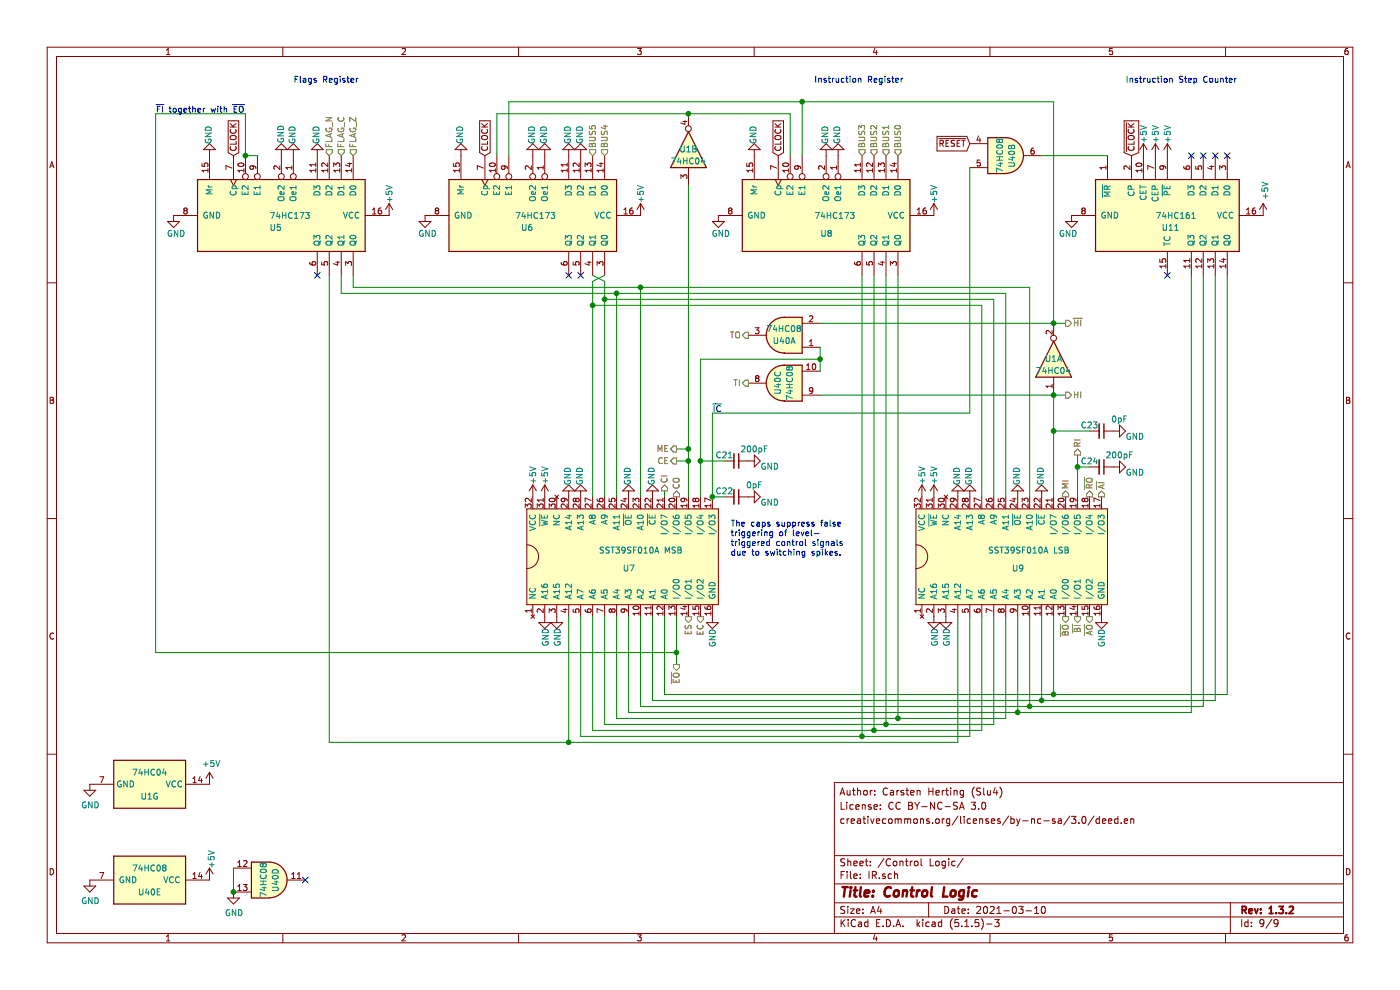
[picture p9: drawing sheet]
EESchema Schematic File Version 4
EELAYER 30 0
EELAYER END
$Descr A4 11693 8268
encoding utf-8
Sheet 9 9
Title "Control Logic"
Date "2021-03-10"
Rev "1.3.2"
Comp ""
Comment1 ""
Comment2 "creativecommons.org/licenses/by-nc-sa/3.0/deed.en"
Comment3 "License: CC BY-NC-SA 3.0"
Comment4 "Author: Carsten Herting (Slu4)"
$EndDescr
Text HLabel 7500 1300 1    50   Input ~ 0
BUS0
Text HLabel 7400 1300 1    50   Input ~ 0
BUS1
Text HLabel 7300 1300 1    50   Input ~ 0
BUS2
Text HLabel 7200 1300 1    50   Input ~ 0
BUS3
Text HLabel 5050 1300 1    50   Input ~ 0
BUS4
Text HLabel 4950 1300 1    50   Input ~ 0
BUS5
Text HLabel 5650 4150 1    50   Output ~ 0
CO
Text HLabel 5550 4100 1    50   Output ~ 0
CI
Text HLabel 8900 3300 2    50   Output ~ 0
HI
Text HLabel 9200 4150 1    50   Output ~ 0
~AI
Text HLabel 9100 5150 3    50   Output ~ 0
~AO
Text HLabel 9000 5150 3    50   Output ~ 0
~BI
Text HLabel 8900 5150 3    50   Output ~ 0
~BO
Text HLabel 8900 4150 1    50   Output ~ 0
MI
Text HLabel 5650 5550 3    50   Output ~ 0
~EO
Text HLabel 5750 5150 3    50   Output ~ 0
ES
Text HLabel 5850 5150 3    50   Output ~ 0
EC
Text HLabel 9000 3800 1    50   Output ~ 0
RI
Text HLabel 9100 4150 1    50   Output ~ 0
~RO
Text HLabel 2850 1300 1    50   Input ~ 0
FLAG_C
Text HLabel 2750 1300 1    50   Input ~ 0
FLAG_N
Text HLabel 2950 1300 1    50   Input ~ 0
FLAG_Z
$Comp
L power:GND #PWR?
U 1 1
P 3550 1800
AR Path="/5EC573DA/5F96FA36" Ref="#PWR?"  Part="1" 
AR Path="/5EC57429/5F96FA36" Ref="#PWR030"  Part="1" 
F 0 "#PWR030" H 3550 1550 50  0001 C CNN
F 1 "GND" H 3650 1650 50  0000 R CNN
F 2 "" H 3550 1800 50  0001 C CNN
F 3 "" H 3550 1800 50  0001 C CNN
	1    3550 1800
	1    0    0    -1  
$EndComp
$Comp
L power:+5V #PWR?
U 1 1
P 5350 1800
AR Path="/5EC573DA/5F96FA3C" Ref="#PWR?"  Part="1" 
AR Path="/5EC57429/5F96FA3C" Ref="#PWR039"  Part="1" 
F 0 "#PWR039" H 5350 1650 50  0001 C CNN
F 1 "+5V" V 5350 1900 50  0000 L CNN
F 2 "" H 5350 1800 50  0001 C CNN
F 3 "" H 5350 1800 50  0001 C CNN
	1    5350 1800
	1    0    0    -1  
$EndComp
Text GLabel 6500 1300 1    50   Input ~ 0
CLOCK
Text GLabel 4050 1300 1    50   Input ~ 0
CLOCK
$Comp
L power:GND #PWR?
U 1 1
P 4450 1300
AR Path="/5EC573DA/5F96FA4C" Ref="#PWR?"  Part="1" 
AR Path="/5EC57429/5F96FA4C" Ref="#PWR033"  Part="1" 
F 0 "#PWR033" H 4450 1050 50  0001 C CNN
F 1 "GND" V 4455 1127 50  0000 C CNN
F 2 "" H 4450 1300 50  0001 C CNN
F 3 "" H 4450 1300 50  0001 C CNN
	1    4450 1300
	-1   0    0    1   
$EndComp
$Comp
L power:GND #PWR?
U 1 1
P 6000 1800
AR Path="/5EC573DA/5F96FA8F" Ref="#PWR?"  Part="1" 
AR Path="/5EC57429/5F96FA8F" Ref="#PWR042"  Part="1" 
F 0 "#PWR042" H 6000 1550 50  0001 C CNN
F 1 "GND" H 6100 1650 50  0000 R CNN
F 2 "" H 6000 1800 50  0001 C CNN
F 3 "" H 6000 1800 50  0001 C CNN
	1    6000 1800
	1    0    0    -1  
$EndComp
$Comp
L power:+5V #PWR?
U 1 1
P 7800 1800
AR Path="/5EC573DA/5F96FAA0" Ref="#PWR?"  Part="1" 
AR Path="/5EC57429/5F96FAA0" Ref="#PWR050"  Part="1" 
F 0 "#PWR050" H 7800 1650 50  0001 C CNN
F 1 "+5V" V 7800 1900 50  0000 L CNN
F 2 "" H 7800 1800 50  0001 C CNN
F 3 "" H 7800 1800 50  0001 C CNN
	1    7800 1800
	1    0    0    -1  
$EndComp
$Comp
L power:GND #PWR?
U 1 1
P 1450 1800
AR Path="/5EC573DA/5F9762E3" Ref="#PWR?"  Part="1" 
AR Path="/5EC57429/5F9762E3" Ref="#PWR025"  Part="1" 
F 0 "#PWR025" H 1450 1550 50  0001 C CNN
F 1 "GND" H 1550 1650 50  0000 R CNN
F 2 "" H 1450 1800 50  0001 C CNN
F 3 "" H 1450 1800 50  0001 C CNN
	1    1450 1800
	1    0    0    -1  
$EndComp
$Comp
L power:+5V #PWR?
U 1 1
P 3250 1800
AR Path="/5EC573DA/5F97666F" Ref="#PWR?"  Part="1" 
AR Path="/5EC57429/5F97666F" Ref="#PWR028"  Part="1" 
F 0 "#PWR028" H 3250 1650 50  0001 C CNN
F 1 "+5V" V 3250 1900 50  0000 L CNN
F 2 "" H 3250 1800 50  0001 C CNN
F 3 "" H 3250 1800 50  0001 C CNN
	1    3250 1800
	1    0    0    -1  
$EndComp
$Comp
L power:GND #PWR?
U 1 1
P 2350 1300
AR Path="/5EC573DA/5F996FBD" Ref="#PWR?"  Part="1" 
AR Path="/5EC57429/5F996FBD" Ref="#PWR027"  Part="1" 
F 0 "#PWR027" H 2350 1050 50  0001 C CNN
F 1 "GND" V 2350 1200 50  0000 R CNN
F 2 "" H 2350 1300 50  0001 C CNN
F 3 "" H 2350 1300 50  0001 C CNN
	1    2350 1300
	-1   0    0    1   
$EndComp
Wire Wire Line
	2050 1300 2150 1300
Text GLabel 1950 1300 1    50   Input ~ 0
CLOCK
NoConn ~ 2650 2300
NoConn ~ 4750 2300
NoConn ~ 4850 2300
Wire Wire Line
	8400 5150 8400 6000
Wire Wire Line
	7500 6000 7500 2300
Wire Wire Line
	8300 5150 8300 6050
Wire Wire Line
	7400 6050 7400 2300
Wire Wire Line
	7300 2300 7300 6100
Wire Wire Line
	8100 5150 8100 6150
Wire Wire Line
	7200 6150 7200 2300
Wire Wire Line
	8400 4150 8400 2450
Wire Wire Line
	8200 4150 8200 2550
Wire Wire Line
	5550 5800 8800 5800
Connection ~ 8800 5800
Wire Wire Line
	8800 5800 8800 5150
Wire Wire Line
	8700 5850 5450 5850
Connection ~ 8700 5850
Wire Wire Line
	8700 5850 8700 5150
Wire Wire Line
	5350 5900 8600 5900
Connection ~ 8600 5900
Wire Wire Line
	8600 5900 8600 5150
Wire Wire Line
	8500 5950 5250 5950
Connection ~ 8500 5950
Wire Wire Line
	8500 5950 8500 5150
Wire Wire Line
	8200 6100 8200 5150
Wire Wire Line
	8000 6200 8000 5150
Wire Wire Line
	4950 2550 8200 2550
Wire Wire Line
	8300 2500 5050 2500
Wire Wire Line
	8300 2500 8300 4150
Wire Wire Line
	5350 2400 8600 2400
Wire Wire Line
	8600 2400 8600 4150
Wire Wire Line
	8400 2450 5150 2450
$Comp
L power:+5V #PWR?
U 1 1
P 7800 4150
AR Path="/5EC573DA/5FA1E152" Ref="#PWR?"  Part="1" 
AR Path="/5EC57429/5FA1E152" Ref="#PWR047"  Part="1" 
F 0 "#PWR047" H 7800 4000 50  0001 C CNN
F 1 "+5V" V 7800 4250 50  0000 L CNN
F 2 "" H 7800 4150 50  0001 C CNN
F 3 "" H 7800 4150 50  0001 C CNN
	1    7800 4150
	1    0    0    -1  
$EndComp
$Comp
L power:GND #PWR?
U 1 1
P 9200 5150
AR Path="/5EC573DA/5FA36417" Ref="#PWR?"  Part="1" 
AR Path="/5EC57429/5FA36417" Ref="#PWR057"  Part="1" 
F 0 "#PWR057" H 9200 4900 50  0001 C CNN
F 1 "GND" V 9200 5050 50  0000 R CNN
F 2 "" H 9200 5150 50  0001 C CNN
F 3 "" H 9200 5150 50  0001 C CNN
	1    9200 5150
	1    0    0    -1  
$EndComp
Wire Wire Line
	8700 5850 10150 5850
Wire Wire Line
	5150 2450 2850 2450
Connection ~ 5150 2450
Wire Wire Line
	5350 2400 2950 2400
Connection ~ 5350 2400
Wire Wire Line
	4750 6200 8000 6200
Wire Wire Line
	5050 6050 5050 5150
Wire Wire Line
	4950 5150 4950 6100
Wire Wire Line
	4850 6150 4850 5150
$Comp
L power:+5V #PWR?
U 1 1
P 4550 4150
AR Path="/5EC573DA/5FA1DAD5" Ref="#PWR?"  Part="1" 
AR Path="/5EC57429/5FA1DAD5" Ref="#PWR034"  Part="1" 
F 0 "#PWR034" H 4550 4000 50  0001 C CNN
F 1 "+5V" V 4550 4250 50  0000 L CNN
F 2 "" H 4550 4150 50  0001 C CNN
F 3 "" H 4550 4150 50  0001 C CNN
	1    4550 4150
	1    0    0    -1  
$EndComp
Wire Wire Line
	4950 4150 4950 2550
Wire Wire Line
	5050 2500 5050 4150
Wire Wire Line
	5150 2450 5150 4150
Wire Wire Line
	5350 4150 5350 2400
Wire Wire Line
	4750 5150 4750 6200
Wire Wire Line
	5550 5150 5550 5800
Wire Wire Line
	5450 5150 5450 5850
Wire Wire Line
	5350 5150 5350 5900
Wire Wire Line
	5250 5150 5250 5950
Wire Wire Line
	5150 5150 5150 6000
Wire Wire Line
	2950 2300 2950 2400
Wire Wire Line
	2850 2300 2850 2450
Wire Wire Line
	4950 2300 5050 2350
Wire Wire Line
	5050 2350 5050 2500
Wire Wire Line
	5050 2300 4950 2350
Wire Wire Line
	4950 2350 4950 2550
$Comp
L power:GND #PWR?
U 1 1
P 5950 5150
AR Path="/5EC573DA/5FB90580" Ref="#PWR?"  Part="1" 
AR Path="/5EC57429/5FB90580" Ref="#PWR043"  Part="1" 
F 0 "#PWR043" H 5950 4900 50  0001 C CNN
F 1 "GND" V 5950 5050 50  0000 R CNN
F 2 "" H 5950 5150 50  0001 C CNN
F 3 "" H 5950 5150 50  0001 C CNN
	1    5950 5150
	1    0    0    -1  
$EndComp
Wire Wire Line
	5650 5150 5650 5450
Connection ~ 5650 5450
$Comp
L power:GND #PWR?
U 1 1
P 1750 1300
AR Path="/5EC573DA/5F030AD8" Ref="#PWR?"  Part="1" 
AR Path="/5EC57429/5F030AD8" Ref="#PWR026"  Part="1" 
F 0 "#PWR026" H 1750 1050 50  0001 C CNN
F 1 "GND" V 1755 1127 50  0000 C CNN
F 2 "" H 1750 1300 50  0001 C CNN
F 3 "" H 1750 1300 50  0001 C CNN
	1    1750 1300
	-1   0    0    1   
$EndComp
$Comp
L power:GND #PWR055
U 1 1
P 8700 4150
F 0 "#PWR055" H 8700 3900 50  0001 C CNN
F 1 "GND" V 8705 3977 50  0000 C CNN
F 2 "" H 8700 4150 50  0001 C CNN
F 3 "" H 8700 4150 50  0001 C CNN
	1    8700 4150
	-1   0    0    1   
$EndComp
$Comp
L power:GND #PWR041
U 1 1
P 5450 4150
F 0 "#PWR041" H 5450 3900 50  0001 C CNN
F 1 "GND" V 5455 3977 50  0000 C CNN
F 2 "" H 5450 4150 50  0001 C CNN
F 3 "" H 5450 4150 50  0001 C CNN
	1    5450 4150
	-1   0    0    1   
$EndComp
$Comp
L 8-Bit~CPU~32k:74HC173 U5
U 1 1
P 2350 1800
F 0 "U5" V 2450 1700 50  0000 L CNN
F 1 "74HC173" V 2350 1700 50  0000 L CNN
F 2 "Package_DIP:DIP-16_W7.62mm" H 2350 1800 50  0001 C CNN
F 3 "http://www.ti.com/lit/gpn/sn74LS173" H 2350 1800 50  0001 C CNN
	1    2350 1800
	0    1    1    0   
$EndComp
$Comp
L 8-Bit~CPU~32k:74HC173 U6
U 1 1
P 4450 1800
F 0 "U6" V 4550 1700 50  0000 L CNN
F 1 "74HC173" V 4450 1650 50  0000 L CNN
F 2 "Package_DIP:DIP-16_W7.62mm" H 4450 1800 50  0001 C CNN
F 3 "http://www.ti.com/lit/gpn/sn74LS173" H 4450 1800 50  0001 C CNN
	1    4450 1800
	0    1    1    0   
$EndComp
$Comp
L 8-Bit~CPU~32k:74HC173 U8
U 1 1
P 6900 1800
F 0 "U8" V 7050 1750 50  0000 L CNN
F 1 "74HC173" V 6900 1700 50  0000 L CNN
F 2 "Package_DIP:DIP-16_W7.62mm" H 6900 1800 50  0001 C CNN
F 3 "http://www.ti.com/lit/gpn/sn74LS173" H 6900 1800 50  0001 C CNN
	1    6900 1800
	0    1    1    0   
$EndComp
Wire Wire Line
	1300 5450 5650 5450
Wire Wire Line
	2050 950  1300 950 
Wire Wire Line
	1300 950  1300 5450
$Comp
L power:GND #PWR038
U 1 1
P 5250 4150
F 0 "#PWR038" H 5250 3900 50  0001 C CNN
F 1 "GND" V 5255 3977 50  0000 C CNN
F 2 "" H 5250 4150 50  0001 C CNN
F 3 "" H 5250 4150 50  0001 C CNN
	1    5250 4150
	-1   0    0    1   
$EndComp
$Comp
L power:GND #PWR053
U 1 1
P 8500 4150
F 0 "#PWR053" H 8500 3900 50  0001 C CNN
F 1 "GND" V 8505 3977 50  0000 C CNN
F 2 "" H 8500 4150 50  0001 C CNN
F 3 "" H 8500 4150 50  0001 C CNN
	1    8500 4150
	-1   0    0    1   
$EndComp
$Comp
L power:GND #PWR?
U 1 1
P 4750 1300
AR Path="/5EC573DA/5F3E4A91" Ref="#PWR?"  Part="1" 
AR Path="/5EC57429/5F3E4A91" Ref="#PWR035"  Part="1" 
F 0 "#PWR035" H 4750 1050 50  0001 C CNN
F 1 "GND" V 4755 1127 50  0000 C CNN
F 2 "" H 4750 1300 50  0001 C CNN
F 3 "" H 4750 1300 50  0001 C CNN
	1    4750 1300
	-1   0    0    1   
$EndComp
$Comp
L power:GND #PWR?
U 1 1
P 4850 1300
AR Path="/5EC573DA/5F3E4E5B" Ref="#PWR?"  Part="1" 
AR Path="/5EC57429/5F3E4E5B" Ref="#PWR037"  Part="1" 
F 0 "#PWR037" H 4850 1050 50  0001 C CNN
F 1 "GND" V 4855 1127 50  0000 C CNN
F 2 "" H 4850 1300 50  0001 C CNN
F 3 "" H 4850 1300 50  0001 C CNN
	1    4850 1300
	-1   0    0    1   
$EndComp
Text HLabel 8900 2700 2    50   Output ~ 0
~HI
$Comp
L 74xx:74HC04 U1
U 1 1
P 8800 3000
F 0 "U1" V 8800 3000 50  0000 C CNN
F 1 "74HC04" V 8700 3000 50  0000 C CNN
F 2 "Package_DIP:DIP-14_W7.62mm" H 8800 3000 50  0001 C CNN
F 3 "https://assets.nexperia.com/documents/data-sheet/74HC_HCT04.pdf" H 8800 3000 50  0001 C CNN
	1    8800 3000
	0    -1   -1   0   
$EndComp
$Comp
L power:GND #PWR?
U 1 1
P 6300 1300
AR Path="/5EC573DA/5F96FAA6" Ref="#PWR?"  Part="1" 
AR Path="/5EC57429/5F96FAA6" Ref="#PWR044"  Part="1" 
F 0 "#PWR044" H 6300 1050 50  0001 C CNN
F 1 "GND" V 6305 1127 50  0000 C CNN
F 2 "" H 6300 1300 50  0001 C CNN
F 3 "" H 6300 1300 50  0001 C CNN
	1    6300 1300
	-1   0    0    1   
$EndComp
$Comp
L power:GND #PWR?
U 1 1
P 6900 1300
AR Path="/5EC573DA/5F96FA9A" Ref="#PWR?"  Part="1" 
AR Path="/5EC57429/5F96FA9A" Ref="#PWR045"  Part="1" 
F 0 "#PWR045" H 6900 1050 50  0001 C CNN
F 1 "GND" V 6905 1127 50  0000 C CNN
F 2 "" H 6900 1300 50  0001 C CNN
F 3 "" H 6900 1300 50  0001 C CNN
	1    6900 1300
	-1   0    0    1   
$EndComp
$Comp
L power:GND #PWR?
U 1 1
P 3850 1300
AR Path="/5EC573DA/5F96FA46" Ref="#PWR?"  Part="1" 
AR Path="/5EC57429/5F96FA46" Ref="#PWR031"  Part="1" 
F 0 "#PWR031" H 3850 1050 50  0001 C CNN
F 1 "GND" V 3855 1127 50  0000 C CNN
F 2 "" H 3850 1300 50  0001 C CNN
F 3 "" H 3850 1300 50  0001 C CNN
	1    3850 1300
	-1   0    0    1   
$EndComp
Wire Wire Line
	9950 5950 8500 5950
Wire Wire Line
	10050 5900 8600 5900
Wire Wire Line
	10250 5800 8800 5800
Wire Wire Line
	2750 6200 4750 6200
Connection ~ 4750 6200
Text HLabel 6250 3200 0    50   Output ~ 0
TI
Text HLabel 6250 2800 0    50   Output ~ 0
TO
Wire Wire Line
	6600 950  6600 1300
$Comp
L power:GND #PWR?
U 1 1
P 2650 1300
AR Path="/5EC573DA/5FFC5A93" Ref="#PWR?"  Part="1" 
AR Path="/5EC57429/5FFC5A93" Ref="#PWR0104"  Part="1" 
F 0 "#PWR0104" H 2650 1050 50  0001 C CNN
F 1 "GND" V 2655 1127 50  0000 C CNN
F 2 "" H 2650 1300 50  0001 C CNN
F 3 "" H 2650 1300 50  0001 C CNN
	1    2650 1300
	-1   0    0    1   
$EndComp
$Comp
L power:GND #PWR?
U 1 1
P 2450 1300
AR Path="/5EC573DA/5FFC5F2B" Ref="#PWR?"  Part="1" 
AR Path="/5EC57429/5FFC5F2B" Ref="#PWR0107"  Part="1" 
F 0 "#PWR0107" H 2450 1050 50  0001 C CNN
F 1 "GND" V 2455 1127 50  0000 C CNN
F 2 "" H 2450 1300 50  0001 C CNN
F 3 "" H 2450 1300 50  0001 C CNN
	1    2450 1300
	-1   0    0    1   
$EndComp
$Comp
L power:GND #PWR?
U 1 1
P 4550 1300
AR Path="/5EC573DA/5FFC6214" Ref="#PWR?"  Part="1" 
AR Path="/5EC57429/5FFC6214" Ref="#PWR0108"  Part="1" 
F 0 "#PWR0108" H 4550 1050 50  0001 C CNN
F 1 "GND" V 4555 1127 50  0000 C CNN
F 2 "" H 4550 1300 50  0001 C CNN
F 3 "" H 4550 1300 50  0001 C CNN
	1    4550 1300
	-1   0    0    1   
$EndComp
Wire Wire Line
	2050 1300 2050 950 
Connection ~ 2050 1300
Text Notes 1300 950  0    50   ~ 0
~FI~ together with ~EO~
$Comp
L power:GND #PWR?
U 1 1
P 7000 1300
AR Path="/5EC573DA/601E3AC4" Ref="#PWR?"  Part="1" 
AR Path="/5EC57429/601E3AC4" Ref="#PWR0117"  Part="1" 
F 0 "#PWR0117" H 7000 1050 50  0001 C CNN
F 1 "GND" V 7005 1127 50  0000 C CNN
F 2 "" H 7000 1300 50  0001 C CNN
F 3 "" H 7000 1300 50  0001 C CNN
	1    7000 1300
	-1   0    0    1   
$EndComp
Wire Wire Line
	2750 2300 2750 6200
Wire Wire Line
	5650 5450 5650 5550
$Comp
L 8-Bit~CPU~32k:74HC08 U?
U 5 1
P 1250 7350
AR Path="/5F645851/6018D24D" Ref="U?"  Part="5" 
AR Path="/5EC57429/6018D24D" Ref="U40"  Part="5" 
F 0 "U40" V 1350 7350 50  0000 C CNN
F 1 "74HC08" V 1150 7350 50  0000 C CNN
F 2 "Package_DIP:DIP-14_W7.62mm" H 1250 7350 50  0001 C CNN
F 3 "http://www.ti.com/lit/gpn/sn74LS08" H 1250 7350 50  0001 C CNN
	5    1250 7350
	0    1    1    0   
$EndComp
$Comp
L power:GND #PWR?
U 1 1
P 750 7350
AR Path="/5F645851/6018D253" Ref="#PWR?"  Part="1" 
AR Path="/5EC57429/6018D253" Ref="#PWR0101"  Part="1" 
F 0 "#PWR0101" H 750 7100 50  0001 C CNN
F 1 "GND" H 755 7177 50  0000 C CNN
F 2 "" H 750 7350 50  0001 C CNN
F 3 "" H 750 7350 50  0001 C CNN
	1    750  7350
	1    0    0    -1  
$EndComp
$Comp
L power:+5V #PWR?
U 1 1
P 1750 7350
AR Path="/5F645851/6018D259" Ref="#PWR?"  Part="1" 
AR Path="/5EC57429/6018D259" Ref="#PWR0179"  Part="1" 
F 0 "#PWR0179" H 1750 7200 50  0001 C CNN
F 1 "+5V" V 1765 7523 50  0000 C CNN
F 2 "" H 1750 7350 50  0001 C CNN
F 3 "" H 1750 7350 50  0001 C CNN
	1    1750 7350
	1    0    0    -1  
$EndComp
$Comp
L power:+5V #PWR?
U 1 1
P 4450 4150
AR Path="/5EC573DA/601D0E98" Ref="#PWR?"  Part="1" 
AR Path="/5EC57429/601D0E98" Ref="#PWR0224"  Part="1" 
F 0 "#PWR0224" H 4450 4000 50  0001 C CNN
F 1 "+5V" V 4450 4250 50  0000 L CNN
F 2 "" H 4450 4150 50  0001 C CNN
F 3 "" H 4450 4150 50  0001 C CNN
	1    4450 4150
	1    0    0    -1  
$EndComp
$Comp
L power:+5V #PWR?
U 1 1
P 7700 4150
AR Path="/5EC573DA/601D13A7" Ref="#PWR?"  Part="1" 
AR Path="/5EC57429/601D13A7" Ref="#PWR0225"  Part="1" 
F 0 "#PWR0225" H 7700 4000 50  0001 C CNN
F 1 "+5V" V 7700 4250 50  0000 L CNN
F 2 "" H 7700 4150 50  0001 C CNN
F 3 "" H 7700 4150 50  0001 C CNN
	1    7700 4150
	1    0    0    -1  
$EndComp
$Comp
L 74xx:74HC04 U?
U 7 1
P 1250 6550
AR Path="/5EC57456/5FFCCF87" Ref="U?"  Part="7" 
AR Path="/5EC57429/5FFCCF87" Ref="U1"  Part="7" 
F 0 "U1" V 1350 6550 50  0000 C CNN
F 1 "74HC04" V 1150 6550 50  0000 C CNN
F 2 "Package_DIP:DIP-14_W7.62mm" H 1250 6550 50  0001 C CNN
F 3 "https://assets.nexperia.com/documents/data-sheet/74HC_HCT04.pdf" H 1250 6550 50  0001 C CNN
	7    1250 6550
	0    1    1    0   
$EndComp
$Comp
L power:GND #PWR?
U 1 1
P 750 6550
AR Path="/5F645851/5FFCCF99" Ref="#PWR?"  Part="1" 
AR Path="/5EC57456/5FFCCF99" Ref="#PWR?"  Part="1" 
AR Path="/5EC57429/5FFCCF99" Ref="#PWR08"  Part="1" 
F 0 "#PWR08" H 750 6300 50  0001 C CNN
F 1 "GND" H 755 6377 50  0000 C CNN
F 2 "" H 750 6550 50  0001 C CNN
F 3 "" H 750 6550 50  0001 C CNN
	1    750  6550
	1    0    0    -1  
$EndComp
$Comp
L power:+5V #PWR?
U 1 1
P 1750 6550
AR Path="/5EC5738F/5FFCCF9F" Ref="#PWR?"  Part="1" 
AR Path="/5EC57456/5FFCCF9F" Ref="#PWR?"  Part="1" 
AR Path="/5EC57429/5FFCCF9F" Ref="#PWR014"  Part="1" 
F 0 "#PWR014" H 1750 6400 50  0001 C CNN
F 1 "+5V" H 1765 6723 50  0000 C CNN
F 2 "" H 1750 6550 50  0001 C CNN
F 3 "" H 1750 6550 50  0001 C CNN
	1    1750 6550
	1    0    0    -1  
$EndComp
$Comp
L 8-Bit~CPU~32k:SST39SF010A U7
U 1 1
P 5350 4650
F 0 "U7" V 5250 4800 50  0000 R CNN
F 1 "SST39SF010A MSB" V 5400 5000 50  0000 R CNN
F 2 "Package_DIP:DIP-32_W15.24mm_Socket" H 5350 4650 50  0001 C CNN
F 3 "" H 5350 4650 50  0001 C CNN
	1    5350 4650
	0    -1   -1   0   
$EndComp
$Comp
L 8-Bit~CPU~32k:SST39SF010A U9
U 1 1
P 8600 4650
F 0 "U9" V 8500 4800 50  0000 R CNN
F 1 "SST39SF010A LSB" V 8650 5000 50  0000 R CNN
F 2 "Package_DIP:DIP-32_W15.24mm_Socket" H 8600 4650 50  0001 C CNN
F 3 "" H 8600 4650 50  0001 C CNN
	1    8600 4650
	0    -1   -1   0   
$EndComp
$Comp
L power:GND #PWR0109
U 1 1
P 4850 4150
F 0 "#PWR0109" H 4850 3900 50  0001 C CNN
F 1 "GND" V 4855 3977 50  0000 C CNN
F 2 "" H 4850 4150 50  0001 C CNN
F 3 "" H 4850 4150 50  0001 C CNN
	1    4850 4150
	-1   0    0    1   
$EndComp
$Comp
L power:GND #PWR0100
U 1 1
P 4750 4150
F 0 "#PWR0100" H 4750 3900 50  0001 C CNN
F 1 "GND" V 4755 3977 50  0000 C CNN
F 2 "" H 4750 4150 50  0001 C CNN
F 3 "" H 4750 4150 50  0001 C CNN
	1    4750 4150
	-1   0    0    1   
$EndComp
$Comp
L power:GND #PWR098
U 1 1
P 4650 5150
F 0 "#PWR098" H 4650 4900 50  0001 C CNN
F 1 "GND" V 4655 4977 50  0000 C CNN
F 2 "" H 4650 5150 50  0001 C CNN
F 3 "" H 4650 5150 50  0001 C CNN
	1    4650 5150
	1    0    0    -1  
$EndComp
$Comp
L power:GND #PWR096
U 1 1
P 4550 5150
F 0 "#PWR096" H 4550 4900 50  0001 C CNN
F 1 "GND" V 4555 4977 50  0000 C CNN
F 2 "" H 4550 5150 50  0001 C CNN
F 3 "" H 4550 5150 50  0001 C CNN
	1    4550 5150
	1    0    0    -1  
$EndComp
$Comp
L power:GND #PWR0115
U 1 1
P 7900 5150
F 0 "#PWR0115" H 7900 4900 50  0001 C CNN
F 1 "GND" V 7905 4977 50  0000 C CNN
F 2 "" H 7900 5150 50  0001 C CNN
F 3 "" H 7900 5150 50  0001 C CNN
	1    7900 5150
	1    0    0    -1  
$EndComp
$Comp
L power:GND #PWR0113
U 1 1
P 7800 5150
F 0 "#PWR0113" H 7800 4900 50  0001 C CNN
F 1 "GND" V 7805 4977 50  0000 C CNN
F 2 "" H 7800 5150 50  0001 C CNN
F 3 "" H 7800 5150 50  0001 C CNN
	1    7800 5150
	1    0    0    -1  
$EndComp
$Comp
L power:GND #PWR0127
U 1 1
P 8100 4150
F 0 "#PWR0127" H 8100 3900 50  0001 C CNN
F 1 "GND" V 8105 3977 50  0000 C CNN
F 2 "" H 8100 4150 50  0001 C CNN
F 3 "" H 8100 4150 50  0001 C CNN
	1    8100 4150
	-1   0    0    1   
$EndComp
$Comp
L power:GND #PWR0119
U 1 1
P 8000 4150
F 0 "#PWR0119" H 8000 3900 50  0001 C CNN
F 1 "GND" V 8005 3977 50  0000 C CNN
F 2 "" H 8000 4150 50  0001 C CNN
F 3 "" H 8000 4150 50  0001 C CNN
	1    8000 4150
	-1   0    0    1   
$EndComp
Wire Wire Line
	5050 6050 7400 6050
Wire Wire Line
	4850 6150 7200 6150
Wire Wire Line
	5150 6000 7500 6000
Wire Wire Line
	4950 6100 7300 6100
Connection ~ 7200 6150
Wire Wire Line
	7200 6150 8100 6150
Connection ~ 7300 6100
Wire Wire Line
	7300 6100 8200 6100
Connection ~ 7400 6050
Wire Wire Line
	7400 6050 8300 6050
Connection ~ 7500 6000
Wire Wire Line
	7500 6000 8400 6000
Connection ~ 5050 2500
Connection ~ 4950 2550
Text GLabel 9450 1300 1    50   Input ~ 0
~CLOCK
$Comp
L power:+5V #PWR?
U 1 1
P 9750 1300
AR Path="/5EC573DA/5FA53785" Ref="#PWR?"  Part="1" 
AR Path="/5EC57429/5FA53785" Ref="#PWR058"  Part="1" 
F 0 "#PWR058" H 9750 1150 50  0001 C CNN
F 1 "+5V" V 9750 1400 50  0000 L CNN
F 2 "" H 9750 1300 50  0001 C CNN
F 3 "" H 9750 1300 50  0001 C CNN
	1    9750 1300
	1    0    0    -1  
$EndComp
$Comp
L power:GND #PWR?
U 1 1
P 8950 1800
AR Path="/5EC573DA/5FA36B57" Ref="#PWR?"  Part="1" 
AR Path="/5EC57429/5FA36B57" Ref="#PWR056"  Part="1" 
F 0 "#PWR056" H 8950 1550 50  0001 C CNN
F 1 "GND" H 9000 1650 50  0000 R CNN
F 2 "" H 8950 1800 50  0001 C CNN
F 3 "" H 8950 1800 50  0001 C CNN
	1    8950 1800
	1    0    0    -1  
$EndComp
$Comp
L power:+5V #PWR?
U 1 1
P 9650 1300
AR Path="/5EC573DA/600133B6" Ref="#PWR?"  Part="1" 
AR Path="/5EC57429/600133B6" Ref="#PWR0217"  Part="1" 
F 0 "#PWR0217" H 9650 1150 50  0001 C CNN
F 1 "+5V" V 9650 1400 50  0000 L CNN
F 2 "" H 9650 1300 50  0001 C CNN
F 3 "" H 9650 1300 50  0001 C CNN
	1    9650 1300
	1    0    0    -1  
$EndComp
NoConn ~ 9950 1300
NoConn ~ 10050 1300
NoConn ~ 10150 1300
NoConn ~ 10250 1300
$Comp
L power:+5V #PWR?
U 1 1
P 10550 1800
AR Path="/5EC573DA/5FA37491" Ref="#PWR?"  Part="1" 
AR Path="/5EC57429/5FA37491" Ref="#PWR059"  Part="1" 
F 0 "#PWR059" H 10550 1650 50  0001 C CNN
F 1 "+5V" V 10565 1928 50  0000 L CNN
F 2 "" H 10550 1800 50  0001 C CNN
F 3 "" H 10550 1800 50  0001 C CNN
	1    10550 1800
	1    0    0    -1  
$EndComp
NoConn ~ 9750 2300
Wire Wire Line
	10250 2300 10250 5800
Wire Wire Line
	10150 2300 10150 5850
Wire Wire Line
	10050 2300 10050 5900
Wire Wire Line
	9950 2300 9950 5950
$Comp
L power:+5V #PWR?
U 1 1
P 9550 1300
AR Path="/5EC573DA/6001360D" Ref="#PWR?"  Part="1" 
AR Path="/5EC57429/6001360D" Ref="#PWR0218"  Part="1" 
F 0 "#PWR0218" H 9550 1150 50  0001 C CNN
F 1 "+5V" V 9550 1400 50  0000 L CNN
F 2 "" H 9550 1300 50  0001 C CNN
F 3 "" H 9550 1300 50  0001 C CNN
	1    9550 1300
	1    0    0    -1  
$EndComp
$Comp
L 74xx:74HC04 U?
U 2 1
P 5750 1250
AR Path="/5EC57456/5FF9D93A" Ref="U?"  Part="4" 
AR Path="/5EC57429/5FF9D93A" Ref="U1"  Part="2" 
F 0 "U1" V 5750 1250 50  0000 C CNN
F 1 "74HC04" V 5650 1250 50  0000 C CNN
F 2 "Package_DIP:DIP-14_W7.62mm" H 5750 1250 50  0001 C CNN
F 3 "https://assets.nexperia.com/documents/data-sheet/74HC_HCT04.pdf" H 5750 1250 50  0001 C CNN
	2    5750 1250
	0    -1   -1   0   
$EndComp
$Comp
L 8-Bit~CPU~32k:74HC161 U11
U 1 1
P 9750 1800
F 0 "U11" V 9850 1750 50  0000 L CNN
F 1 "74HC161" V 9750 1700 50  0000 L CNN
F 2 "Package_DIP:DIP-16_W7.62mm" H 9750 1800 50  0001 C CNN
F 3 "http://www.ti.com/lit/gpn/sn74LS161" H 9750 1800 50  0001 C CNN
	1    9750 1800
	0    1    1    0   
$EndComp
Text GLabel 8100 1200 0    50   Input ~ 0
~RESET
Wire Wire Line
	5550 4100 5550 4150
Wire Wire Line
	4150 1300 4150 950 
Wire Wire Line
	4250 1300 4250 850 
Wire Wire Line
	4250 850  6700 850 
Wire Wire Line
	6700 850  6700 1300
$Comp
L 8-Bit~CPU~32k:74HC08 U40
U 1 1
P 6550 2800
F 0 "U40" H 6550 2850 50  0000 C CNN
F 1 "74HC08" H 6550 2750 50  0000 C CNN
F 2 "Package_DIP:DIP-14_W7.62mm" H 6550 2800 50  0001 C CNN
F 3 "http://www.ti.com/lit/gpn/sn74LS08" H 6550 2800 50  0001 C CNN
	1    6550 2800
	-1   0    0    1   
$EndComp
Wire Wire Line
	5950 4150 5950 3450
Wire Wire Line
	5950 3450 8100 3450
Wire Wire Line
	8100 3450 8100 1400
Text Notes 5950 3450 0    50   ~ 0
~IC
Wire Wire Line
	8700 1300 9250 1300
Wire Wire Line
	8900 2700 8800 2700
Wire Wire Line
	8800 2700 8800 850 
Wire Wire Line
	8800 850  6700 850 
Connection ~ 6700 850 
$Comp
L 8-Bit~CPU~32k:74HC08 U40
U 2 1
P 8400 1300
F 0 "U40" V 8450 1400 50  0000 R CNN
F 1 "74HC08" V 8350 1450 50  0000 R CNN
F 2 "Package_DIP:DIP-14_W7.62mm" H 8400 1300 50  0001 C CNN
F 3 "http://www.ti.com/lit/gpn/sn74LS08" H 8400 1300 50  0001 C CNN
	2    8400 1300
	1    0    0    -1  
$EndComp
$Comp
L 8-Bit~CPU~32k:74HC08 U40
U 3 1
P 6550 3200
F 0 "U40" V 6600 3300 50  0000 R CNN
F 1 "74HC08" V 6500 3350 50  0000 R CNN
F 2 "Package_DIP:DIP-14_W7.62mm" H 6550 3200 50  0001 C CNN
F 3 "http://www.ti.com/lit/gpn/sn74LS08" H 6550 3200 50  0001 C CNN
	3    6550 3200
	-1   0    0    1   
$EndComp
Wire Wire Line
	9000 4150 9000 3900
Wire Wire Line
	5850 4150 5850 3850
Connection ~ 5950 4150
Connection ~ 5850 3850
$Comp
L Device:C_Small C24
U 1 1
P 9200 3900
F 0 "C24" V 9150 3800 50  0000 C CNN
F 1 "200pF" V 9100 4050 50  0000 C CNN
F 2 "Capacitor_THT:C_Disc_D5.0mm_W2.5mm_P2.50mm" H 9200 3900 50  0001 C CNN
F 3 "~" H 9200 3900 50  0001 C CNN
	1    9200 3900
	0    1    1    0   
$EndComp
Wire Wire Line
	9000 3900 9100 3900
Connection ~ 9000 3900
Wire Wire Line
	9000 3900 9000 3800
$Comp
L Device:C_Small C23
U 1 1
P 9200 3600
F 0 "C23" V 9150 3500 50  0000 C CNN
F 1 "0pF" V 9100 3750 50  0000 C CNN
F 2 "Capacitor_THT:C_Disc_D5.0mm_W2.5mm_P2.50mm" H 9200 3600 50  0001 C CNN
F 3 "~" H 9200 3600 50  0001 C CNN
	1    9200 3600
	0    1    1    0   
$EndComp
Wire Wire Line
	8800 3600 9100 3600
Connection ~ 8800 3600
Wire Wire Line
	8800 3600 8800 4150
$Comp
L power:GND #PWR087
U 1 1
P 9300 3600
F 0 "#PWR087" H 9300 3350 50  0001 C CNN
F 1 "GND" V 9250 3500 50  0000 R CNN
F 2 "" H 9300 3600 50  0001 C CNN
F 3 "" H 9300 3600 50  0001 C CNN
	1    9300 3600
	0    -1   -1   0   
$EndComp
$Comp
L power:GND #PWR094
U 1 1
P 9300 3900
F 0 "#PWR094" H 9300 3650 50  0001 C CNN
F 1 "GND" V 9250 3800 50  0000 R CNN
F 2 "" H 9300 3900 50  0001 C CNN
F 3 "" H 9300 3900 50  0001 C CNN
	1    9300 3900
	0    -1   -1   0   
$EndComp
Wire Wire Line
	8900 3300 8800 3300
Wire Wire Line
	8800 3300 8800 3600
Connection ~ 8800 3300
Connection ~ 8800 2700
Wire Wire Line
	8800 2700 6850 2700
Wire Wire Line
	8800 3300 6850 3300
Wire Wire Line
	6850 2900 6850 3000
Wire Wire Line
	6850 3000 5850 3000
Wire Wire Line
	5850 3000 5850 3850
Connection ~ 6850 3000
Wire Wire Line
	6850 3000 6850 3100
Wire Wire Line
	4150 950  5750 950 
Connection ~ 5750 950 
Wire Wire Line
	5750 950  6600 950 
$Comp
L 8-Bit~CPU~32k:74HC08 U40
U 4 1
P 2250 7350
AR Path="/5EC57429/601797B4" Ref="U40"  Part="4" 
AR Path="/5F64487D/601797B4" Ref="U?"  Part="4" 
F 0 "U40" V 2300 7450 50  0000 R CNN
F 1 "74HC08" V 2200 7500 50  0000 R CNN
F 2 "Package_DIP:DIP-14_W7.62mm" H 2250 7350 50  0001 C CNN
F 3 "http://www.ti.com/lit/gpn/sn74LS08" H 2250 7350 50  0001 C CNN
	4    2250 7350
	1    0    0    -1  
$EndComp
NoConn ~ 2550 7350
Wire Wire Line
	1950 7250 1950 7450
$Comp
L power:GND #PWR?
U 1 1
P 1950 7450
AR Path="/5F645851/601917B4" Ref="#PWR?"  Part="1" 
AR Path="/5EC57429/601917B4" Ref="#PWR03"  Part="1" 
F 0 "#PWR03" H 1950 7200 50  0001 C CNN
F 1 "GND" H 1955 7277 50  0000 C CNN
F 2 "" H 1950 7450 50  0001 C CNN
F 3 "" H 1950 7450 50  0001 C CNN
	1    1950 7450
	1    0    0    -1  
$EndComp
Connection ~ 1950 7450
Text HLabel 5650 3750 0    50   Output ~ 0
ME
Wire Wire Line
	5750 1550 5750 3750
Connection ~ 5750 3750
Wire Wire Line
	5650 3750 5750 3750
Text HLabel 5650 3850 0    50   Output ~ 0
CE
Wire Wire Line
	5750 3750 5750 3850
Wire Wire Line
	5750 3850 5750 4150
Connection ~ 5750 3850
Wire Wire Line
	5750 3850 5650 3850
Wire Wire Line
	5850 3850 6050 3850
$Comp
L power:GND #PWR07
U 1 1
P 6250 3850
F 0 "#PWR07" H 6250 3600 50  0001 C CNN
F 1 "GND" V 6200 3750 50  0000 R CNN
F 2 "" H 6250 3850 50  0001 C CNN
F 3 "" H 6250 3850 50  0001 C CNN
	1    6250 3850
	0    -1   -1   0   
$EndComp
$Comp
L Device:C_Small C21
U 1 1
P 6150 3850
F 0 "C21" V 6100 3750 50  0000 C CNN
F 1 "200pF" V 6050 4000 50  0000 C CNN
F 2 "Capacitor_THT:C_Disc_D5.0mm_W2.5mm_P2.50mm" H 6150 3850 50  0001 C CNN
F 3 "~" H 6150 3850 50  0001 C CNN
	1    6150 3850
	0    1    1    0   
$EndComp
Wire Wire Line
	5950 4150 6050 4150
$Comp
L power:GND #PWR079
U 1 1
P 6250 4150
F 0 "#PWR079" H 6250 3900 50  0001 C CNN
F 1 "GND" V 6200 4050 50  0000 R CNN
F 2 "" H 6250 4150 50  0001 C CNN
F 3 "" H 6250 4150 50  0001 C CNN
	1    6250 4150
	0    -1   -1   0   
$EndComp
$Comp
L Device:C_Small C22
U 1 1
P 6150 4150
F 0 "C22" V 6100 4050 50  0000 C CNN
F 1 "0pF" V 6050 4300 50  0000 C CNN
F 2 "Capacitor_THT:C_Disc_D5.0mm_W2.5mm_P2.50mm" H 6150 4150 50  0001 C CNN
F 3 "~" H 6150 4150 50  0001 C CNN
	1    6150 4150
	0    1    1    0   
$EndComp
Text Notes 6100 4650 0    50   ~ 0
The caps suppress false\ntriggering of level-\ntriggered control signals\ndue to switching spikes.
Text Notes 9400 700  0    50   ~ 0
Instruction Step Counter
Text Notes 6800 700  0    50   ~ 0
Instruction Register
Text Notes 2450 700  0    50   ~ 0
Flags Register
$EndSCHEMATC
